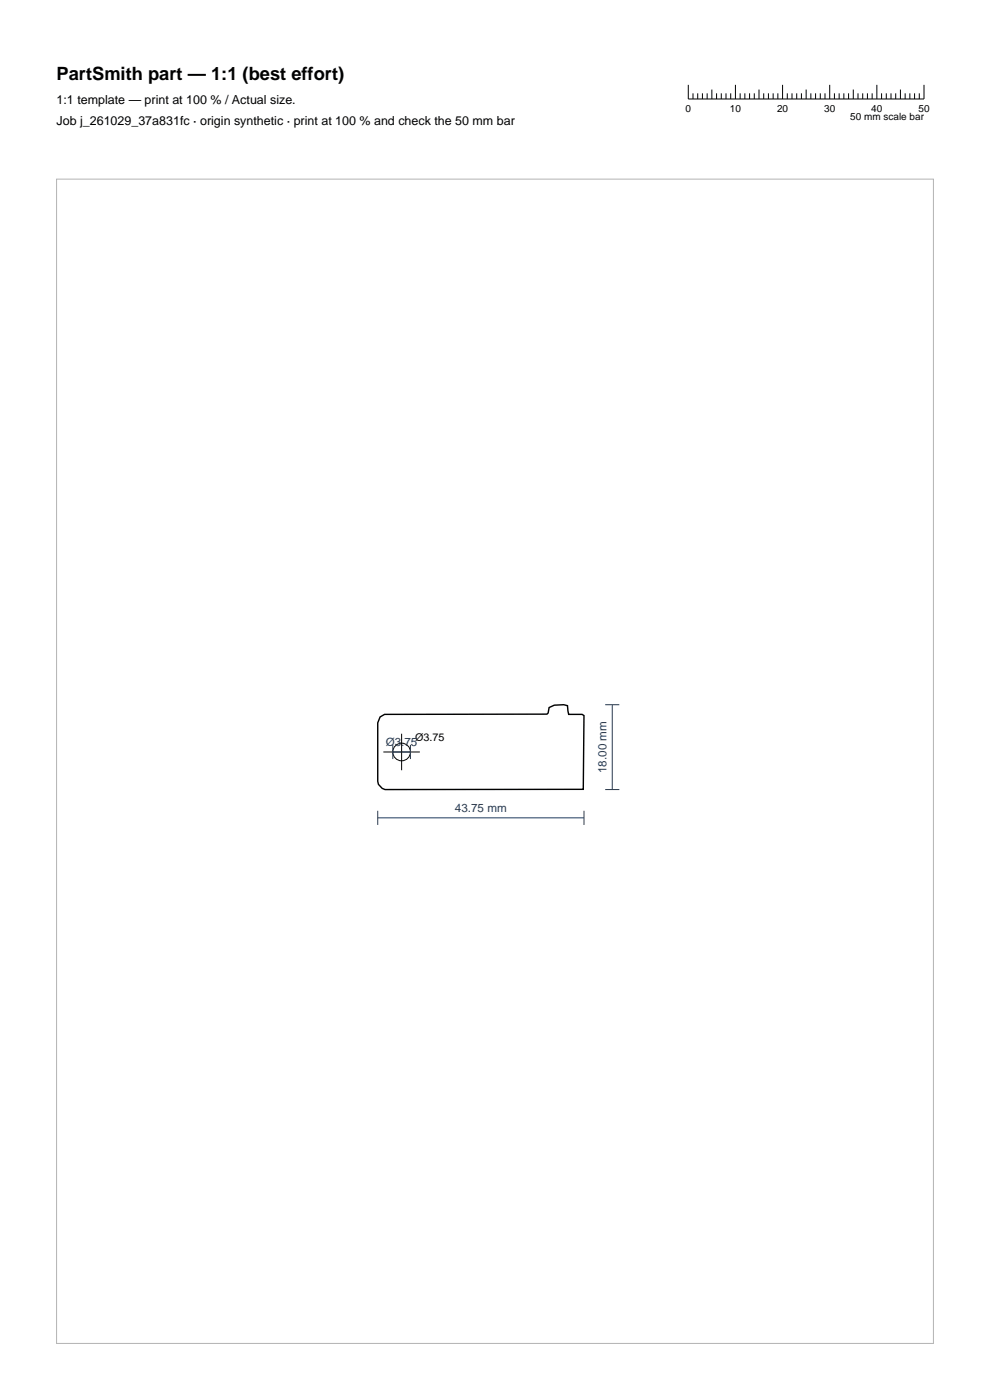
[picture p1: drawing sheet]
<svg xmlns="http://www.w3.org/2000/svg" width="210mm" height="297mm" viewBox="0 0 210 297" stroke-linecap="round" stroke-linejoin="round" font-family="sans-serif">
<g fill="none" stroke="#000" stroke-width=".21">
<path d="M146 18v3h50v-3M147 19.8v1.2M148 19.8v1.2M149 19.8v1.2M150 19.8v1.2M151 19v2M152 19.8v1.2M153 19.8v1.2M154 19.8v1.2M155 19.8v1.2M156 18v3M157 19.8v1.2"/>
<path d="M158 19.8v1.2M159 19.8v1.2M160 19.8v1.2M161 19v2M162 19.8v1.2M163 19.8v1.2M164 19.8v1.2M165 19.8v1.2M166 18v3M167 19.8v1.2M168 19.8v1.2M169 19.8v1.2"/>
<path d="M170 19.8v1.2M171 19v2M172 19.8v1.2M173 19.8v1.2M174 19.8v1.2M175 19.8v1.2M176 18v3M177 19.8v1.2M178 19.8v1.2M179 19.8v1.2M180 19.8v1.2M181 19v2"/>
<path d="M182 19.8v1.2M183 19.8v1.2M184 19.8v1.2M185 19.8v1.2M186 18v3M187 19.8v1.2M188 19.8v1.2M189 19.8v1.2M190 19.8v1.2M191 19v2M192 19.8v1.2M193 19.8v1.2"/>
<path d="M194 19.8v1.2M195 19.8v1.2M81.3 159.5h7.8M85.2 155.7v7.7"/>
<circle cx="85.2" cy="159.5" r="1.87"/>
</g>
<path d="M80.6 152.1l1-.5 34.4-.1 .3-.2 .2-1.2 1.1-.5 2-.1 .8 .2 .2 1.9h2.9l.4 .2-.2 15.7h-42l-.6-.3-.8-.8-.2-.6v-12.5z" fill="none" stroke="#000" stroke-width=".3"/>
<path d="M83.3 159.5h3.8M83.3 158v3M87.1 158v3M128.4 149.5h3M129.9 149.5v18M80.1 173.5h43.8M80.1 172v3M123.9 172v3M128.4 167.5h3" fill="none" stroke="#1f3b5e" stroke-width=".21"/>
<path d="M12 38h186v247h-186z" fill="none" stroke="#b3b3b3" stroke-width=".21"/>
<text font-size="3.9" x="12" y="17">PartSmith part — 1:1 (best effort)</text>
<g font-size="2.6">
<text x="12" y="22">1:1 template — print at 100 % / Actual size.</text>
<text x="12" y="26.5">Job j_261029_37a831fc · origin synthetic · print at 100 % and check the 50 mm bar</text>
</g>
<g font-size="2.5" fill="#1f3b5e">
<text x="81.8" y="158.3">Ø3.75</text>
<text x="128.7" y="164" transform="rotate(-90 128.7 164)">18.00 mm</text>
<text x="96.5" y="172.3">43.75 mm</text>
</g>
<text font-size="2.3" x="88.1" y="157.2">Ø3.75</text>
<g font-size="2.1">
<text x="145.4" y="23.8">0</text>
<text x="154.8" y="23.8">10</text>
<text x="164.8" y="23.8">20</text>
<text x="174.8" y="23.8">30</text>
<text x="184.8" y="23.8">40</text>
<text x="194.8" y="23.8">50</text>
<text x="180.4" y="25.5">50 mm scale bar</text>
</g>
</svg>
